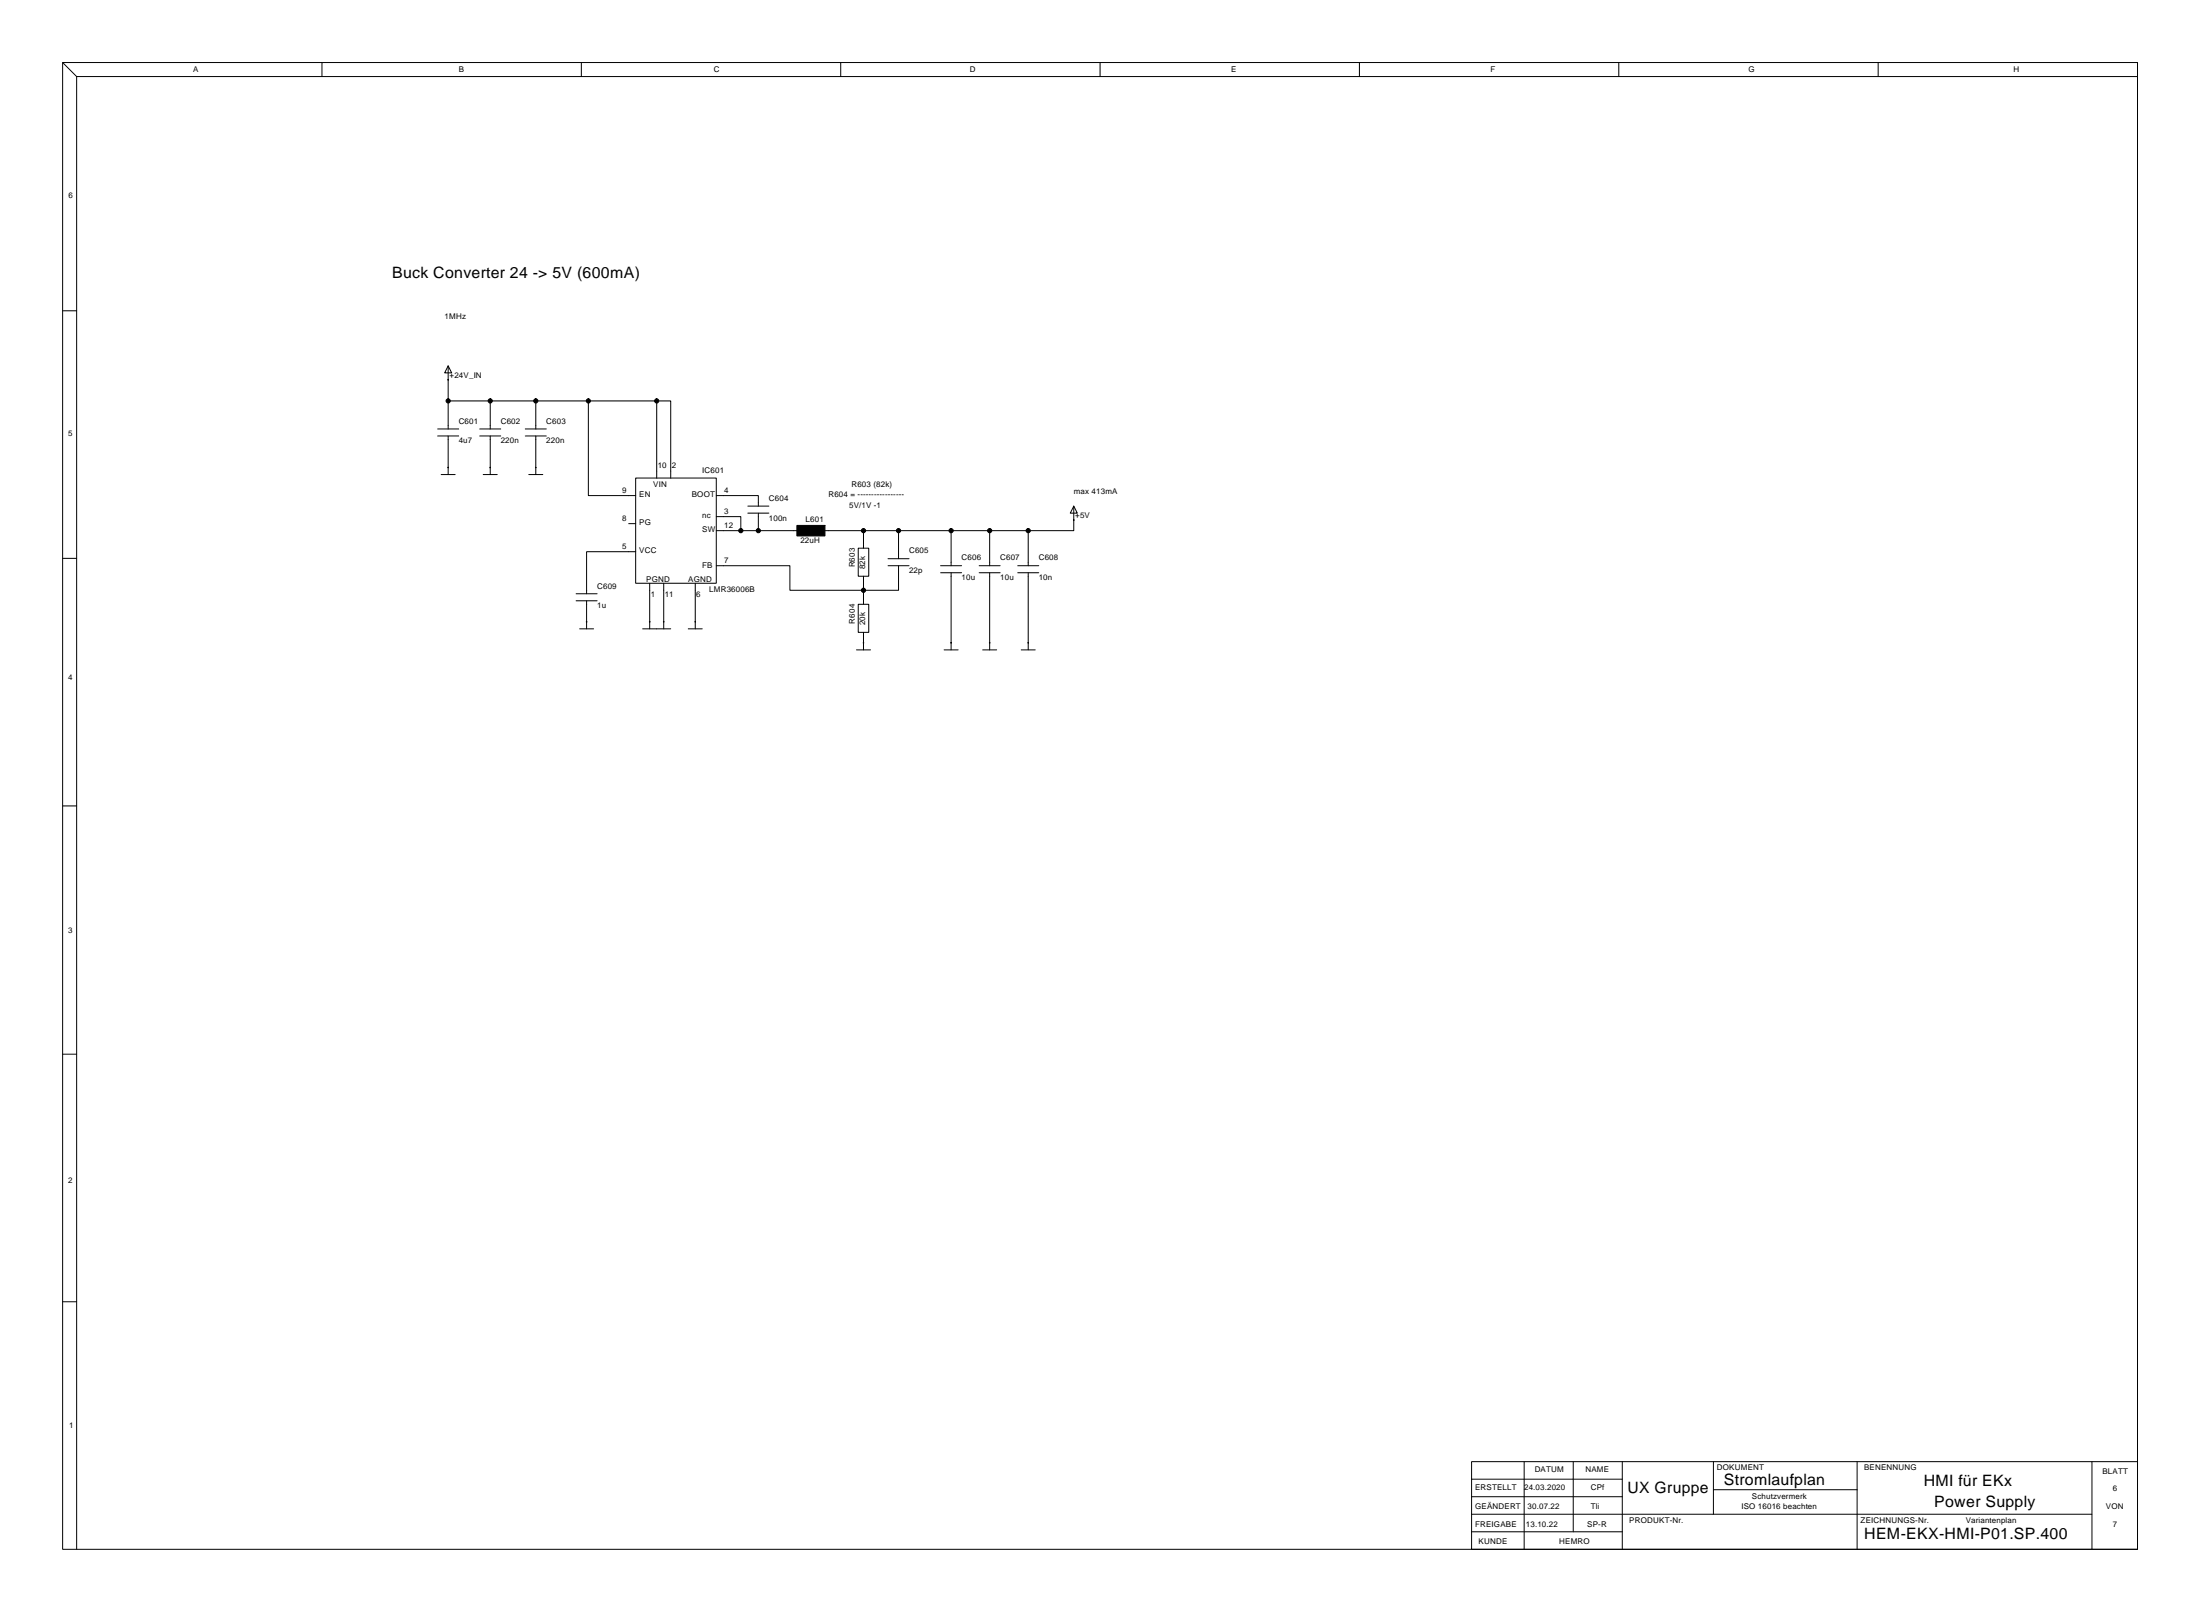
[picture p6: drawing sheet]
<svg xmlns="http://www.w3.org/2000/svg" width="797mm" height="584mm" viewBox="0 0 797 584" stroke-linecap="round" stroke-linejoin="round" font-family="sans-serif">
<g fill="none" stroke="#000" stroke-width=".36">
<path d="M22.7 22.7h751.9v538.5h-751.9zM22.7 22.7l5.1 5v533.5M27.8 27.7h746.8M116.7 22.7v5M210.7 22.7v5M304.6 22.7v5M398.6 22.7v5M492.6 22.7v5M586.6 22.7v5M680.6 22.7v5M22.7 112.6h5.1M162.4 132.5l1.3 2.6h-2.6z"/>
<path d="M162.4 132.5v22.9M158.6 155.4h7.6M158.6 157.9h7.6M162.4 145.2h15.2v10.2M162.4 157.9v14M173.8 155.4h7.7M173.8 157.9h7.7M177.6 145.2h60.4M177.6 157.9v14M190.3 155.4h7.7M190.3 157.9h7.7M194.2 145.2v10.2"/>
<path d="M194.2 157.9v14M213.2 145.2v34.3h17.2M238 145.2h5.1v28M238 145.2v28M159.9 171.9h5M175.1 171.9h5.1M191.6 171.9h5.1M230.4 173.2h29.2v38.1h-29.2zM259.6 179.5h15.2v3.8M227.8 189.7h2.6M230.4 199.8h-17.8v15.3M259.6 192.2h15.2"/>
<path d="M259.6 187.1h8.9v5.1M271 183.3h7.6M271 185.9h7.6M274.8 192.2h14M274.8 185.9v6.3M298.9 192.2h59.7M311 198.6h3.8v10.1h-3.8zM312.9 192.2v6.4M325.6 192.2v10.2M344.7 192.2v12.7M358.6 192.2h14v12.7M358.6 192.2v12.7"/>
<path d="M389.1 183.3l1.3 2.6h-2.6zM389.1 183.3v8.9h-16.5M22.7 202.2h5.1M208.8 215.1h7.6M208.8 217.6h7.6M212.6 217.6v10.2M235.4 211.3v16.5M240.5 211.3v16.5M251.9 211.3v16.5M259.6 204.9h26.6v8.9h39.4v-8.9M311 218.9h3.8v10.1h-3.8zM312.9 208.7v10.2"/>
<path d="M321.8 204.9h7.6M321.8 202.4h7.6M340.8 204.9h7.7M340.8 207.4h7.7M344.7 207.4v28M354.8 204.9h7.6M354.8 207.4h7.6M358.6 207.4v28M368.8 204.9h7.6M368.8 207.4h7.6M372.6 207.4v28M210 227.8h5.1"/>
<path d="M232.9 227.8h10.2M249.4 227.8h5.1M310.4 235.4h5M312.9 229v6.4M342.1 235.4h5.1M356.1 235.4h5.1M370.1 235.4h5M22.7 291.9h5.1M22.7 381.8h5.1M22.7 471.5h5.1M533.3 529.4h241.3v31.8h-241.3zM533.3 535.8h54.6"/>
<path d="M552.3 529.4v31.8M570.1 529.4v25.4M587.9 529.4v31.8M620.9 529.4v19.1M620.9 539.6h52.1M673 529.4v31.8M758.1 529.4v31.8M533.3 554.8h54.6M533.3 548.5h224.8M533.3 542.1h54.6"/>
</g>
<g fill="#000" stroke="#000" stroke-width=".36">
<path d="M288.8 190.3h10.1v3.8h-10.1z" fill-rule="evenodd"/>
<circle cx="162.4" cy="137.6" r=".1"/>
<circle cx="162.4" cy="145.2" r=".76"/>
<circle cx="177.6" cy="145.2" r=".76"/>
<circle cx="194.2" cy="145.2" r=".76"/>
<circle cx="213.2" cy="145.2" r=".76"/>
<circle cx="238" cy="145.2" r=".76"/>
<circle cx="162.4" cy="169.3" r=".1"/>
<circle cx="177.6" cy="169.3" r=".1"/>
<circle cx="194.2" cy="169.3" r=".1"/>
<circle cx="268.5" cy="192.2" r=".76"/>
<circle cx="274.8" cy="192.2" r=".76"/>
<circle cx="312.9" cy="192.2" r=".76"/>
<circle cx="325.6" cy="192.2" r=".76"/>
<circle cx="344.7" cy="192.2" r=".76"/>
<circle cx="358.6" cy="192.2" r=".76"/>
<circle cx="372.6" cy="192.2" r=".76"/>
<circle cx="389.1" cy="188.4" r=".1"/>
<circle cx="312.9" cy="213.8" r=".76"/>
<circle cx="212.6" cy="225.2" r=".1"/>
<circle cx="235.4" cy="225.2" r=".1"/>
<circle cx="240.5" cy="225.2" r=".1"/>
<circle cx="251.9" cy="225.2" r=".1"/>
<circle cx="312.9" cy="232.8" r=".1"/>
<circle cx="344.7" cy="232.8" r=".1"/>
<circle cx="358.6" cy="232.8" r=".1"/>
<circle cx="372.6" cy="232.8" r=".1"/>
</g>
<g font-size="5.7">
<text x="142.1" y="100.8">Buck Converter 24 -&gt; 5V (600mA)</text>
<text x="624.7" y="537.7">Stromlaufplan</text>
<text x="697.1" y="538.3">HMI für EKx</text>
<text x="589.8" y="540.9">UX Gruppe</text>
<text x="700.9" y="545.9">Power Supply</text>
<text x="675.5" y="557.4">HEM-EKX-HMI-P01.SP.400</text>
</g>
<g font-size="2.9">
<text x="69.9" y="26.1">A</text>
<text x="166.2" y="26.1">B</text>
<text x="258.7" y="26.1">C</text>
<text x="351.4" y="26.1">D</text>
<text x="446.1" y="26.1">E</text>
<text x="540.1" y="26.1">F</text>
<text x="633.6" y="26.1">G</text>
<text x="729.6" y="26.1">H</text>
<text x="24.9" y="71.7">6</text>
<text x="161.1" y="115.4">1MHz</text>
<text x="162.9" y="137">+24V_IN</text>
<text x="166.2" y="153.5">C601</text>
<text x="181.5" y="153.5">C602</text>
<text x="198" y="153.5">C603</text>
<text x="24.7" y="157.9">5</text>
<text x="166.2" y="160.6">4u7</text>
<text x="181.5" y="160.6">220n</text>
<text x="198" y="160.6">220n</text>
<text x="238.3" y="169.6">10</text>
<text x="243.4" y="169.6">2</text>
<text x="254.5" y="171.3">IC601</text>
<text x="225.4" y="178.5">9</text>
<text x="236.7" y="176.3">VIN</text>
<text x="262.5" y="178.5">4</text>
<text x="308.5" y="176.3">R603 (82k)</text>
<text x="389.1" y="178.9">max 413mA</text>
<text x="231.6" y="180.1">EN</text>
<text x="250.7" y="180.1">BOOT</text>
<text x="278.6" y="181.4">C604</text>
<text x="300.2" y="180.1">R604 = -----------------</text>
<text x="307.7" y="183.8">5V/1V -1</text>
<text x="225.4" y="188.7">8</text>
<text x="231.6" y="190.3">PG</text>
<text x="254.5" y="187.8">nc</text>
<text x="262.5" y="191.2">12</text>
<text x="262.5" y="186.1">3</text>
<text x="278.6" y="188.5">100n</text>
<text x="291.9" y="189">L601</text>
<text x="389.6" y="187.8">+5V</text>
<text x="254.5" y="192.8">SW</text>
<text x="290" y="196.7">22uH</text>
<text x="225.4" y="198.8">5</text>
<text x="231.6" y="200.5">VCC</text>
<text x="262.5" y="203.9">7</text>
<text x="329.4" y="200.5">C605</text>
<text x="348.5" y="203">C606</text>
<text x="362.4" y="203">C607</text>
<text x="376.4" y="203">C608</text>
<text x="254.5" y="205.5">FB</text>
<text x="309.7" y="205.5" transform="rotate(-90 309.7 205.5)">R603</text>
<text x="313.6" y="206.2" transform="rotate(-90 313.6 206.2)">82k</text>
<text x="329.4" y="207.6">22p</text>
<text x="216.4" y="213.2">C609</text>
<text x="234.2" y="210.6">PGND</text>
<text x="249.4" y="210.6">AGND</text>
<text x="257" y="214.4">LMR36006B</text>
<text x="348.5" y="210.1">10u</text>
<text x="362.4" y="210.1">10u</text>
<text x="376.4" y="210.1">10n</text>
<text x="216.4" y="220.3">1u</text>
<text x="235.8" y="216.1">1</text>
<text x="240.9" y="216.1">11</text>
<text x="252.3" y="216.1">6</text>
<text x="309.7" y="225.9" transform="rotate(-90 309.7 225.9)">R604</text>
<text x="313.6" y="226.5" transform="rotate(-90 313.6 226.5)">20k</text>
<text x="24.7" y="246.3">4</text>
<text x="24.7" y="338">3</text>
<text x="24.7" y="428.4">2</text>
<text x="25.1" y="517.2">1</text>
<text x="556.1" y="533.2">DATUM</text>
<text x="574.5" y="533.2">NAME</text>
<text x="622.2" y="532.6">DOKUMENT</text>
<text x="675.5" y="532.6">BENENNUNG</text>
<text x="761.9" y="533.9">BLATT</text>
<text x="534.5" y="539.6">ERSTELLT</text>
<text x="552.3" y="539.6">24.03.2020</text>
<text x="576.4" y="539.6">CPf</text>
<text x="634.9" y="542.8">Schutzvermerk</text>
<text x="765.7" y="540.2">6</text>
<text x="534.5" y="546.6">GEÄNDERT</text>
<text x="553.6" y="546.6">30.07.22</text>
<text x="576.4" y="546.6">Tli</text>
<text x="590.4" y="551.6">PRODUKT-Nr.</text>
<text x="631.1" y="546.6">ISO 16016 beachten</text>
<text x="674.2" y="551.6">ZEICHNUNGS-Nr.</text>
<text x="712.3" y="551.6">Variantenplan</text>
<text x="763.1" y="546.6">VON</text>
<text x="534.5" y="552.9">FREIGABE</text>
<text x="552.9" y="552.9">13.10.22</text>
<text x="575.2" y="552.9">SP-R</text>
<text x="765.7" y="552.9">7</text>
<text x="535.8" y="559.3">KUNDE</text>
<text x="565" y="559.3">HEMRO</text>
</g>
</svg>
